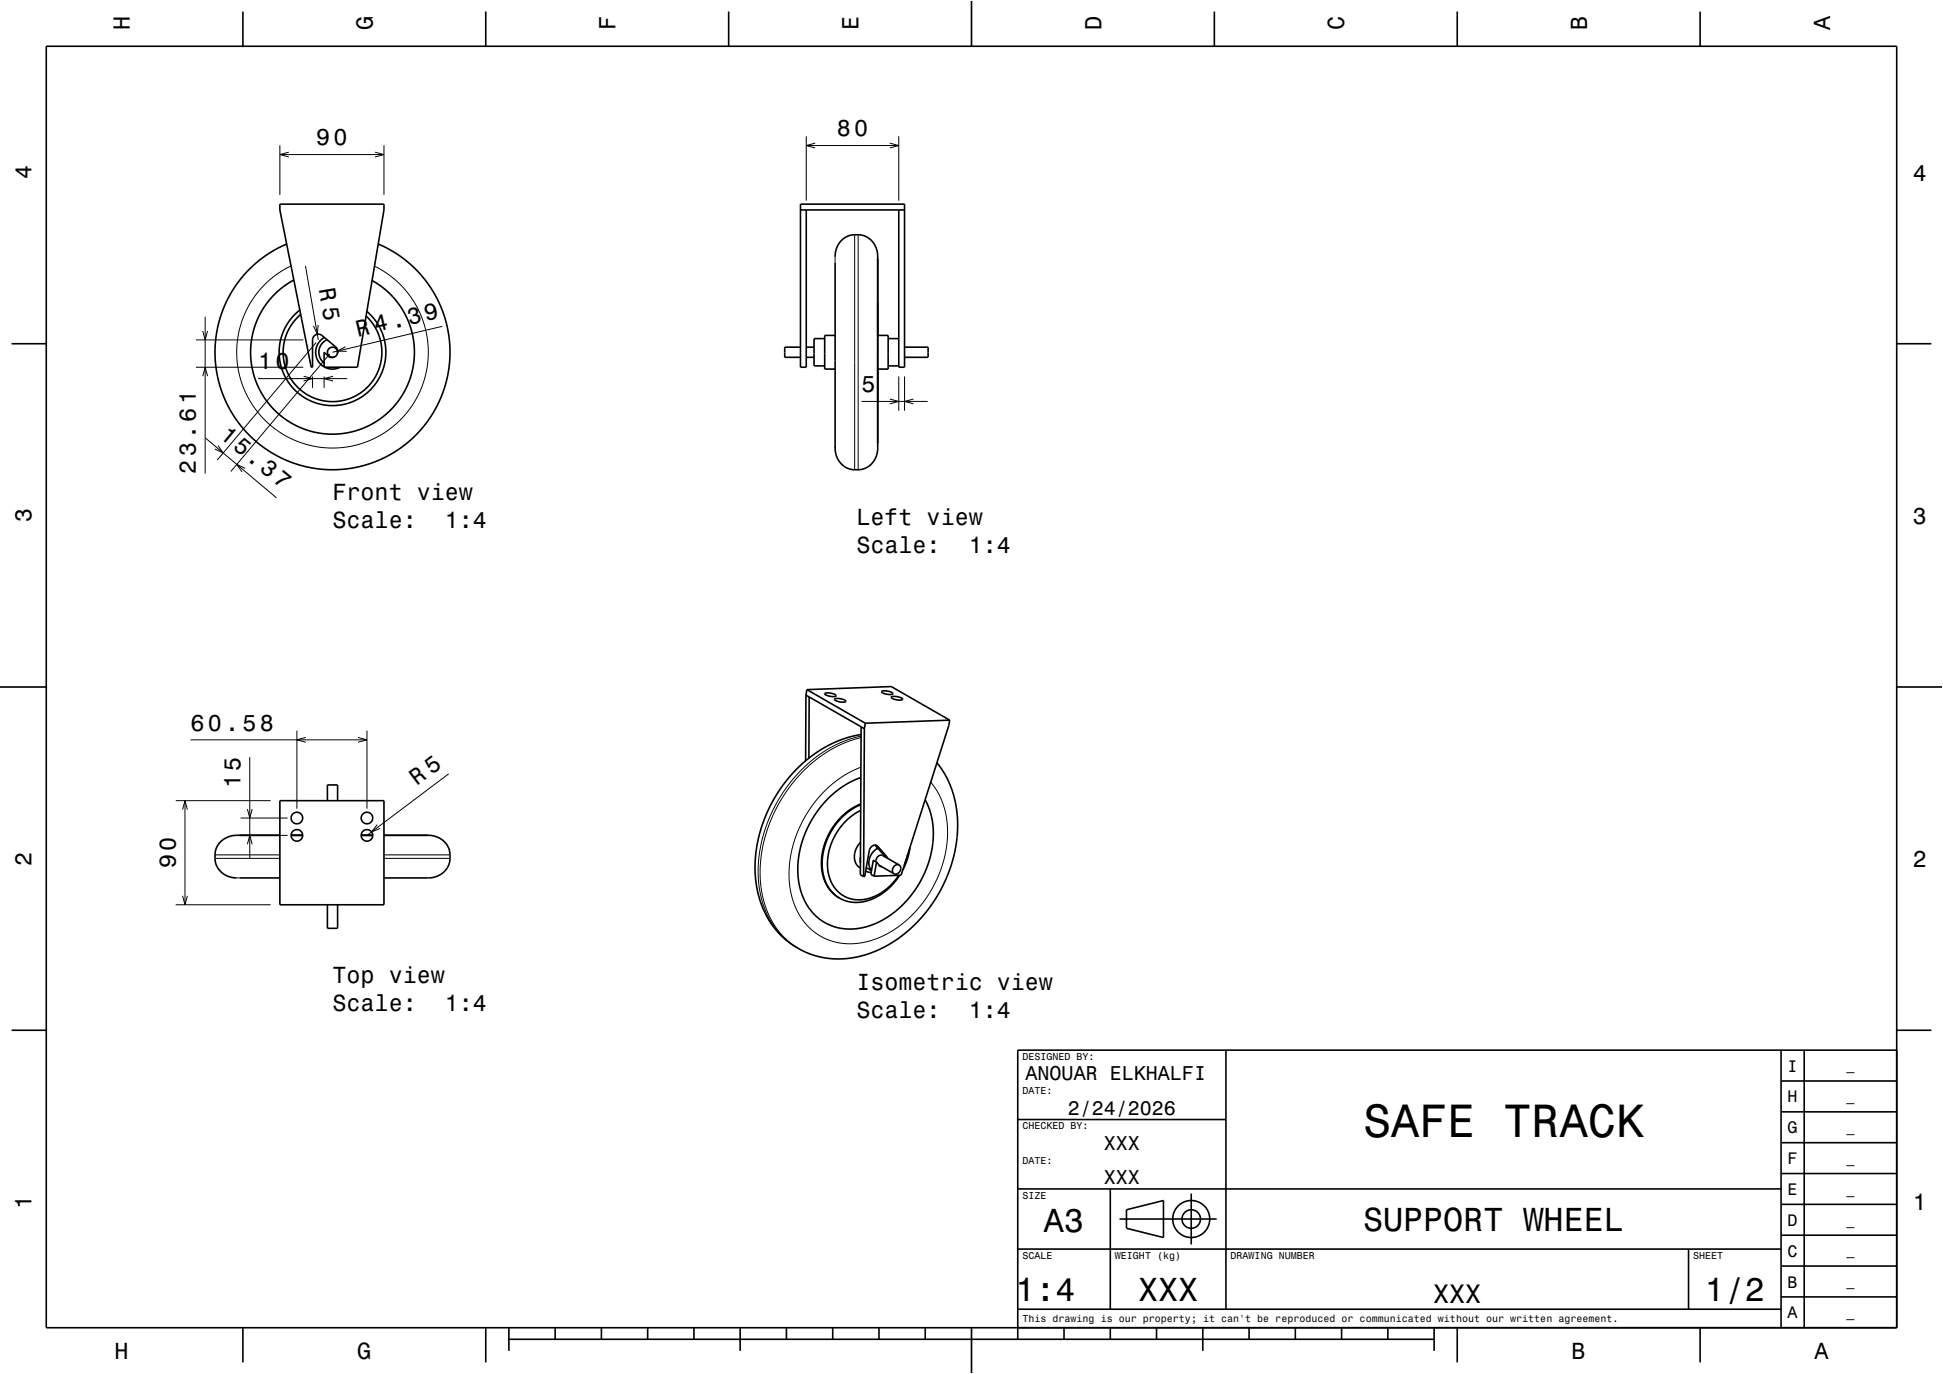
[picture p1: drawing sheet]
<svg xmlns="http://www.w3.org/2000/svg" width="420mm" height="297mm" viewBox="0 0 420 297" stroke-linecap="round" stroke-linejoin="round" font-family="sans-serif">
<g fill="none" stroke="#000" stroke-width=".22">
<path d="M60.5 31.4v10.7M60.5 33.4h22.5M62.4 32.9l-1.9 .5 1.9 .5M81.1 32.9l1.9 .5-1.9 .5M83 31.4v10.7M174.3 29.5v13.9M174.3 31.5h20M176.2 30.9l-1.9 .6 1.9 .5M192.3 30.9l2 .6-2 .5M194.3 29.5v13.9M62.9 57.5l-3 1.7-2.9 2.5-2 2.5-1.8 3-1.2 3.3-.7 3.4-.1 3.7 .5 3.2 1 3.1 1.6 3.2 2.1 2.8 2.5 2.4 2.9 1.9 3.2 1.5 3.4 .8 3.4 .4 3.5-.3 3.4-.9 3.2-1.4 2.9-2 2.4-2.2 2.2-3 1.7-3.3 1-3.1 .4-3.2v-3.5l-.7-3.5-1.2-3.2-1.8-3.1-2.2-2.6-2.7-2.3-2.9-1.8M66 57.5l2.8 16"/>
<path d="M180.5 55.5v1.3M184.7 50.7v50.8M185.5 50.7v50.8M42.3 79.4h23.3M42.3 73.5h23.3M43.8 71.5l.5 2 .6-2M44.3 68.5v33.9M68.3 74.1l-21.3 25.3M68.8 70.3l-.2 1.9-.8-1.8M71.3 76.5l-21.4 25.4M74.7 74.9l-1.8 1h2M95.6 70.5l-23.7 5.6"/>
<path d="M43.8 81.3l.5-1.9 .6 1.9M44.4 94.7l15.4 12.9M47.1 96.3l1.1 1.6-1.8-.8M55.8 81.8h19.3M65.6 81.3l2 .5-2 .6M67.6 81.4v2.4M70.1 81.4v2.4M72 81.3l-1.9 .5 1.9 .6M180.5 96.4v.5M186.2 86.8h14.3M192.3 86.3l2 .5-2 .5M194.3 81.4v7.4"/>
<path d="M195.5 81.4v7.4M197.5 86.3l-2 .5 2 .5M53 101.2l-1.8-.8 1.1 1.6M41.2 159.9h38.1M64.2 157.9v16.9M66.1 159.4l-1.9 .5 1.9 .5M77.4 159.4l1.9 .5-1.9 .5M79.3 157.9v16.9M186.1 159.5l-3.3 1-3.4 1.7-3.3 2.3-2.7 2.4-2.7 3.2-2.1 3.1-1.7 3.3-1.4 4-.9 3.8-.3 4 .2 3.6 .7 3.2 1.2 3.1 1.5 2.6 2.1 2.3 2.7 2M186.1 159.1l-3.7 1.1-3 1.5-3.1 2.1-2.9 2.5-2.5 2.8-2.4 3.4-1.9 3.6-1.4 3.7-.9 3.7-.4 3.8 .1 3.7 .7 3.6 1.2 3.1 1.7 3 2.1 2.3 2.5 1.8M38 173.1h20.5M39.5 175l.5-1.9 .5 1.9"/>
<path d="M40 173.1v22.5M52 176.8h10.2M53.5 174.9l.5 1.9 .5-1.9M54 163.7v21.9M81.6 178.2l-1.3 1.6 1.9-.7M97 167.3l-17.7 13.3M186.1 165.8l-2.6 1.3-2.8 1.7-2.5 2.3-2.3 2.6-1.9 2.9-1.5 3.1-1.1 3-.6 3.1-.2 3 .2 3 .6 2.9 1.3 2.9 1.6 2.2 1.8 1.7 2.3 1.4 2.5 .8 2.6 .3 2.8-.2 2.9-.8 2.9-1.3 2.5-1.7 2.7-2.4 2.3-2.6 1.6-2.5 1.6-3.1 1.2-3.3 .6-3 .2-3.3-.3-3.4-.7-2.7-1.2-2.6-1.4-2M38 195.6h20.5M39.5 193.6l.5 2 .5-2M46.5 185.5h14M46.5 184.8h14M51.2 180.6h.6"/>
<path d="M51.2 189.8h.6M52 180.6h10.2M53.5 182.5l.5-1.9 .5 1.9M83 185.5h14.3M83 184.8h14.3M92.5 189.8h.1M189.3 182.7l.4 .2M191 184.8l.7 .4"/>
</g>
<g fill="none" stroke="#000" stroke-width=".35">
<path d="M10 10h400v277h-400zM52.5 2.5v7.5M105 2.5v7.5M157.5 2.5v7.5M210 0v10M262.5 2.5v7.5M315 2.5v7.5M367.5 2.5v7.5M81.8 52.7l3.7 2 3.6 2.8 3 3.3 2.3 3.6 1.6 3.9 1 4.1 .3 4.3-.5 4.4-1.2 4.1-1.8 3.8-2.5 3.5-3.2 3.2-3.7 2.5-3.8 1.8-4.4 1.2-4.2 .3-4-.3-4.3-1-4.1-1.8-3.6-2.4-3.2-3.1-2.5-3.4-2.1-4.1-1.2-4-.5-4.5 .2-4.2 .9-4.2 1.8-4.1 1.1-2 1.4-2 2.9-3.1 3.2-2.4 4-2.1M173 45.4h22.5M174.3 45.4v34h-1.3v-35.3h22.5v35.3h-1.2v-34M180.5 55.5a4.5 4.5 0 0 1 4.2-4.8 4.6 4.6 0 0 1 5 5.2"/>
<path d="M189.7 55.8v41.1a4.5 4.5 0 0 1-4.2 4.6 4.6 4.6 0 0 1-5-5v-39.7M2.5 74.3h7.5M63.5 60.5l-2.5 1.7-2 1.8-1.9 2.4-1.4 2.6-1 2.8-.5 2.7v3l.4 2.7 1 2.9 1.4 2.6 1.7 2.2 2.1 2.1 2.3 1.5 3 1.4 2.6 .7 3 .2 2.7-.1 3-.7 2.9-1.3 2.3-1.5 2.1-1.8 1.9-2.4 1.4-2.6 1-2.8 .5-3.2v-2.8l-.4-2.7-1-2.8-1.4-2.7-1.7-2.1-2-1.9-2.6-1.8M64.8 67a11.5 11.5 0 0 0-1.5 16.8 11.5 11.5 0 0 0 16.9 .4 11.5 11.5 0 0 0-.9-16.9M65 68a10.7 10.7 0 0 0-1 15.3 10.7 10.7 0 0 0 15.4 .4 10.7 10.7 0 0 0-.3-15.4M70.1 72.9a3.6 3.6 0 0 0 0 6.4M70.2 79.4l1.7 .4 1.6-.4M70.7 73.4a2.95 2.95 0 0 0-.6 5.1M72.9 76.4l.1-.7-.3-.6-3.1-2.6a1.25 1.25 0 0 0-1.3-.2 1.25 1.25 0 0 0-.7 1.2v5.9h-.3l-6.8-34v-1.3h22.5v1.3l-5.7 34h-7.2v-3.2l.6 .5a1.24 1.24 0 0 0 1.6 .5M173 75h-3.4v2.2h3.4M174.3 75h1.7M174.3 77.2h1.7"/>
<path d="M178.3 73.2h-2.3v5.9h2.3M180.5 72.5h-2.2v7.3h2.2M189.7 72.5h2.3v7.3h-2.3M192 73.2h2.3M192 79.1h2.3M195.5 75h5.1v2.2h-5.1M410 74.3h7.5M0 148.5h10M174.2 150.3l11.9 6.8M174.2 150.3l-.1 14.2M174.4 149.1l18.3-.7 12.6 7.3M174.4 149.1l-.2 1.2"/>
<path d="M174.4 149.1l12.6 7.2M174.9 150.7l-.1 13.2M178.3 149.9a2.5 2.5 0 0 1 2.4 .5 2.31 2.31 0 0 1-2.4-.5zM180.4 151.1a2.5 2.5 0 0 1 2.4 .5 2.31 2.31 0 0 1-2.4-.5zM186.1 158.8a27.6 27.6 0 0 0-19.3 14.8 26.6 26.6 0 0 0-1.6 23.4 17.9 17.9 0 0 0 23.2 8.9 30.2 30.2 0 0 0 18.3-31.4 19.8 19.8 0 0 0-4.2-9.6M186.1 157.1l-.1 32 .7 .4M186.1 157.1l.7 .4M186.8 157.5l-.1 32M187 156.3l-.2 1.2M190.6 149.5a2.38 2.38 0 0 1 2.4 .5 2.5 2.5 0 0 1-2.4-.5zM192.7 150.7a2.38 2.38 0 0 1 2.4 .5 2.49 2.49 0 0 1-2.4-.5zM205.3 155.7l-18.3 .6"/>
<path d="M205.3 155.7l-.2 1.1-10.3 32.4-5.9 .2M410 148.5h10M60.5 173.1h22.5v22.5h-22.5zM70.8 173.1v-3.4h2.2v3.4M186.1 175.2l-1.4 .8-1.5 1.2-1.4 1.4-1 1.4-.8 1.6-.7 1.8-.3 1.7-.1 1.9a7 7 0 0 0 6.3 7.5 10.7 10.7 0 0 0 9.1-5.3M186.1 173.9l-2.1 1.1-1.8 1.5-1.6 1.9-1.4 2.3-.9 2.2-.5 2.3-.1 2.4 .4 2.1a7.5 7.5 0 0 0 3.4 4.5M186.1 173.8l-2.1 1-1.8 1.5-1.7 1.8-1.3 2-1.1 2.7-.5 2.4v2.3l.4 2.1a7.4 7.4 0 0 0 3.5 4.6M186.1 168.1l-2.5 1-2.1 1.4-2 1.7-2 2.1-1.8 2.5-1.3 2.4-.9 2.3-.7 2.8-.3 2.6v2.8l.5 2.6 .8 2.1 1.1 1.9 1.4 1.7 1.8 1.3 1.9 .9 2.1 .5 2.4 .1 2.3-.3 2.4-.9 2.5-1.2 2.1-1.6 1.9-1.8 1.7-2.1 1.6-2.5 1.2-2.5 .9-2.6 .5-2.8 .2-2.7-.3-2.5-.6-2.3-.9-2.1M51.8 189.8h8.7M60.5 180.6h-9.3a4.5 4.5 0 0 0-4.7 4.2v.7a4.5 4.5 0 0 0 4.7 4.3M62.9 180.6h2.5M70.8 195.6v5.1h2.2v-5.1"/>
<path d="M78.1 180.6h2.5M83 180.6h9.6a4.5 4.5 0 0 1 4.7 4.2v.7a4.5 4.5 0 0 1-4.7 4.3M83 189.8h9.5M186 185.3v1.2M186 182.1a3.7 3.7 0 0 0-.3 5.3l.3 .2M187.1 188.3h.1M187.1 188.3l1.2 .3M187.3 187.5l1.1 .7M189.1 182.7l2.1 2.4M189.4 186.3a1.19 1.19 0 0 1 1.4-1.4l3.6 2.1M189.5 186.4l.6 .8 .5 .2M189.5 186.4l-.6 3"/>
<path d="M189.5 186.4l-.7-.5-.6 3.1 .7 .4M189.8 183.3a3.3 3.3 0 0 0-1.4 4.8M190 187l3.3 1.9M191.9 185.5l-2.2-2.6a1.16 1.16 0 0 0-1.8 1l-1 5.6h-.2M194.4 187a1.14 1.14 0 0 0-1.3 .5 1.14 1.14 0 0 0 .2 1.4M194.4 187a1.14 1.14 0 0 1 .1 1.3 1.14 1.14 0 0 1-1.2 .6M194.5 189.2l-1.4 1.8-2 1.9-2.2 1.3-2 .7a7.4 7.4 0 0 1-5.4-.7M196.2 184.6l-.7 2.3M196.7 183.2l-.5 2.3-1 2.5M2.5 222.7h7.5M265 227v56M385 233.7h25"/>
<path d="M385 227v60M390 227v60M410 222.7h7.5M410 227h-190v62.5M220 257h165M220 242h45M240 257v26M257.5 258v11M385 253.7h25M385 247h25M385 240.3h25M220 270h165"/>
<path d="M242 263.5h21M243.5 261.5l8-2v8l-8-2zM365 270v13M385 273.7h25M385 267h25M385 260.3h25M52.5 287v7.5M105 287v7.5M110 289.5h200M110 287v5M120 287v2.5M130 287v2.5"/>
<path d="M140 287v2.5M150 287v2.5M160 287v5M170 287v2.5M180 287v2.5M190 287v2.5M200 287v2.5M210 287v10M220 283h165M230 287v2.5M240 287v2.5M250 287v2.5"/>
<path d="M260 287v5M270 287v2.5M280 287v2.5M290 287v2.5M300 287v2.5M310 287v5M315 287v7.5M367.5 287v7.5M385 280.3h25"/>
<circle cx="71.9" cy="76.1" r="1.1"/>
<circle cx="64.2" cy="176.8" r="1.25"/>
<circle cx="79.3" cy="176.8" r="1.25"/>
<circle cx="64.2" cy="180.6" r="1.25"/>
<circle cx="79.3" cy="180.6" r="1.25"/>
<circle cx="257.5" cy="263.5" r="2"/>
<circle cx="257.5" cy="263.5" r="4"/>
</g>
<path d="M0 0h420v297h-420" fill="none" stroke="#fff" stroke-width=".22"/>
<text font-size="10.1" x="294.6" y="245.7">SAFE TRACK</text>
<g font-size="7.2">
<text x="225.7" y="266.3">A3</text>
<text x="294.6" y="266.1">SUPPORT WHEEL</text>
<text x="219.5" y="281.3">1:4</text>
<text x="246" y="281.3">XXX</text>
<text x="368.5" y="281.3">1/2</text>
</g>
<text font-size="5.8" x="309.8" y="281.6">XXX</text>
<g font-size="5.1">
<text x="68.9" y="62.5" transform="rotate(80 68.9 62.5)">R 5</text>
<text x="47.3" y="94.5" transform="rotate(40 47.3 94.5)">15.37</text>
</g>
<g font-size="5">
<text x="28.1" y="6.5" transform="rotate(-90 28.1 6.5)">H</text>
<text x="80.6" y="6.5" transform="rotate(-90 80.6 6.5)">G</text>
<text x="133.1" y="6.5" transform="rotate(-90 133.1 6.5)">F</text>
<text x="185.6" y="6.5" transform="rotate(-90 185.6 6.5)">E</text>
<text x="238.1" y="6.5" transform="rotate(-90 238.1 6.5)">D</text>
<text x="290.6" y="6.5" transform="rotate(-90 290.6 6.5)">C</text>
<text x="343.1" y="6.5" transform="rotate(-90 343.1 6.5)">B</text>
<text x="395.6" y="6.5" transform="rotate(-90 395.6 6.5)">A</text>
<text x="180.9" y="29.5">80</text>
<text x="68.4" y="31.4">90</text>
<text x="6.8" y="38.7" transform="rotate(-90 6.8 38.7)">4</text>
<text x="413.5" y="39">4</text>
<text x="77.4" y="72.8" transform="rotate(-13 77.4 72.8)">R 4.39</text>
<text x="55.8" y="79.8">10</text>
<text x="186.2" y="84.8">5</text>
<text x="42.3" y="102.4" transform="rotate(-90 42.3 102.4)">23.61</text>
<text x="6.8" y="112.9" transform="rotate(-90 6.8 112.9)">3</text>
<text x="71.9" y="108.1">Front view</text>
<text x="185.1" y="113.4">Left view</text>
<text x="413.5" y="113.2">3</text>
<text x="71.9" y="114.2">Scale:</text>
<text x="96.2" y="114.2">1:4</text>
<text x="185.1" y="119.5">Scale:</text>
<text x="209.4" y="119.5">1:4</text>
<text x="41.2" y="157.9">60.58</text>
<text x="52" y="170.4" transform="rotate(-90 52 170.4)">15</text>
<text x="90.1" y="169.9" transform="rotate(-37 90.1 169.9)">R 5</text>
<text x="6.8" y="187.1" transform="rotate(-90 6.8 187.1)">2</text>
<text x="38" y="187.7" transform="rotate(-90 38 187.7)">90</text>
<text x="413.5" y="187.4">2</text>
<text x="71.9" y="212.5">Top view</text>
<text x="185.1" y="213.9">Isometric view</text>
<text x="71.9" y="218.6">Scale:</text>
<text x="96.2" y="218.6">1:4</text>
<text x="185.1" y="219.9">Scale:</text>
<text x="209.4" y="219.9">1:4</text>
<text x="6.8" y="261.3" transform="rotate(-90 6.8 261.3)">1</text>
<text x="413.5" y="261.6">1</text>
<text x="24.7" y="293.8">H</text>
<text x="77.2" y="293.8">G</text>
<text x="339.7" y="293.8">B</text>
<text x="392.2" y="293.8">A</text>
</g>
<g font-size="4.3">
<text x="221.7" y="233.5">ANOUAR ELKHALFI</text>
<text x="230.8" y="241">2/24/2026</text>
<text x="238.6" y="248.5">XXX</text>
<text x="238.6" y="256">XXX</text>
</g>
<g font-size="3.6">
<text x="386.4" y="231.6">I</text>
<text x="386.4" y="238.3">H</text>
<text x="386.4" y="245">G</text>
<text x="386.4" y="251.6">F</text>
<text x="386.4" y="258.3">E</text>
<text x="386.4" y="265">D</text>
<text x="386.4" y="271.6">C</text>
<text x="386.4" y="278.3">B</text>
<text x="386.4" y="285">A</text>
</g>
<g font-size="2.9">
<text x="399.1" y="231.4">_</text>
<text x="399.1" y="238">_</text>
<text x="399.1" y="244.7">_</text>
<text x="399.1" y="251.4">_</text>
<text x="399.1" y="258">_</text>
<text x="399.1" y="264.7">_</text>
<text x="399.1" y="271.4">_</text>
<text x="399.1" y="278">_</text>
<text x="399.1" y="284.7">_</text>
</g>
<g font-size="2.2">
<text x="221" y="229.1">DESIGNED BY:</text>
<text x="221" y="236.6">DATE:</text>
<text x="221" y="244.1">CHECKED BY:</text>
<text x="221" y="251.6">DATE:</text>
<text x="221" y="259.1">SIZE</text>
<text x="221" y="272.1">SCALE</text>
<text x="241" y="272.1">WEIGHT (kg)</text>
<text x="266" y="272.1">DRAWING NUMBER</text>
<text x="366" y="272.1">SHEET</text>
<text x="221" y="285.8">This drawing is our property; it can't be reproduced or communicated without our written agreement.</text>
</g>
</svg>
